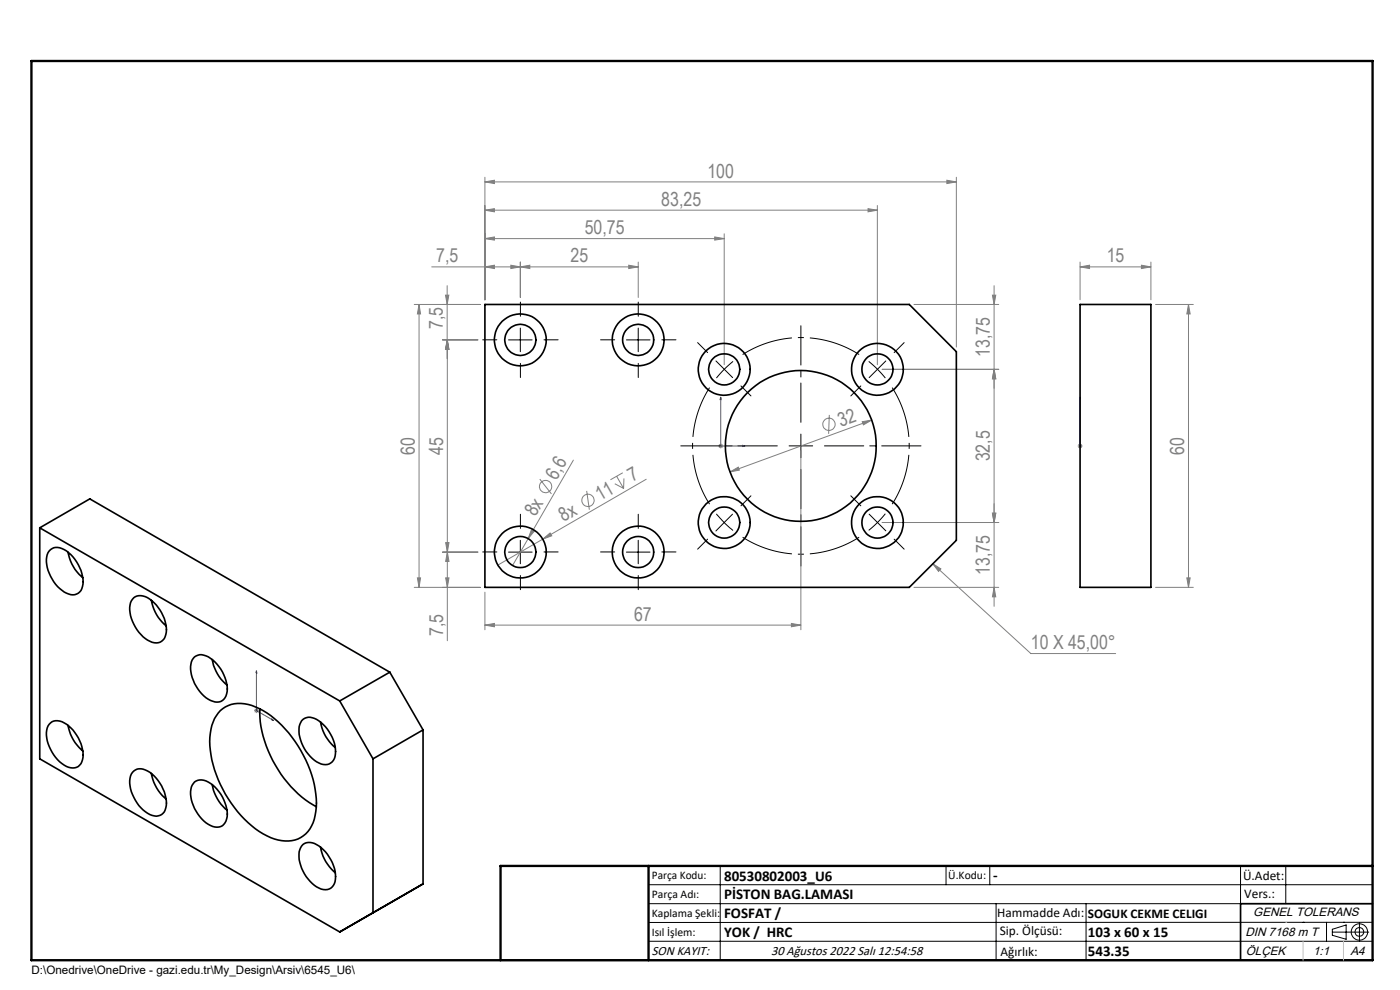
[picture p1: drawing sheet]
<svg xmlns="http://www.w3.org/2000/svg" width="297mm" height="210mm" viewBox="0 0 297 210" stroke-linecap="round" stroke-linejoin="round" font-family="sans-serif">
<g fill="none" stroke="#808080" stroke-width=".21">
<path d="M102.9 38.6l2-.4v.7zM102.9 37.6v26M102.9 38.6h100M200.9 38.2l2 .4-2 .3zM202.9 37.6v36M91.6 56.6h43.8M102.9 56.6l2-.3v.7zM102.9 50.6l2-.3v.6zM102.9 44.6l2-.3v.6zM102.9 50.6h50.7M102.9 44.6h83.2M108.4 56.3l2 .3-2 .4z"/>
<path d="M110.4 56.6l2-.3v.7zM110.4 55.6v7.5M133.4 56.3l2 .3-2 .4zM135.4 55.6v7.5M151.6 50.3l2 .3-2 .3zM153.6 49.6v27.8M184.1 44.3l2 .3-2 .3zM186.1 43.6v33.8M229.1 56.6l2-.3v.7zM229.1 55.6v8M229.1 56.6h15.1M242.1 56.3l2.1 .3-2.1 .4z"/>
<path d="M244.2 55.6v8M87.9 64.6h14M88.9 64.6v60M88.9 64.6l.3 2h-.7zM93.9 72.1h7.5M94.5 62.6h.7l-.3 2zM94.9 60.6v75.3M94.9 72.1l.3 2h-.7zM187.1 78.3h24.8M193.9 64.6h18M210.5 62.6h.7l-.3 2zM210.9 78.3l.3 2.1h-.7z"/>
<path d="M210.9 60.6v68M245.1 64.6h8.1M252.1 64.6l.4 2h-.7zM252.1 64.6v60M121.6 97.6l-9.6 16.7M152.4 94.6h1M152.5 94.3l.7 .7M152.9 94.1v1M153.2 94.3l-.7 .7M169.9 95.6v38M175.9 88l-.1 4M182.9 89.5l2-.4-1.7 1z"/>
<path d="M184.9 89.1l-30 11M228.6 94.6h1.1M228.8 94.3l.7 .7M229.1 94.1v1M229.5 94.3l-.7 .7M93.9 117.1h7.5M94.5 115.1h.7l-.3 2zM94.9 117.1l.3 2h-.7zM112 114.3l-3.3 5.7M112.7 112.4l.6 .3-1.3 1.6zM114.5 101.6l2.5 3.2M115.1 114.4l1.6-1.3 .4 .6z"/>
<path d="M115.1 114.4l-9.5 5.5M124.5 104.1l.5 4M130.4 102.6l1.9 1M130.8 101l1.5 2.6M132.1 100.3l-2.6 1.5M132.4 101.5l-.1 2.1M137.1 101.7l-22 12.7M154.9 100.1l1.7-1 .2 .6zM197.9 119.6l1.7 1.1-.5 .5zM197.9 119.6l20.8 19h18M210.5 108.9h.7l-.3 1.9zM211.9 110.8h-24.8"/>
<path d="M87.9 124.6h14M88.5 122.6h.7l-.3 2zM94.5 122.6h.7l-.3 2zM102.9 132.6l2-.4v.8zM102.9 125.6v8M102.9 132.6h67M167.9 132.2l2 .4-2 .4zM193.9 124.6h18M210.9 124.6l.3 2h-.7zM245.1 124.6h8.1M251.8 122.6h.7l-.4 2zM53.9 150.7h1"/>
<path d="M54 150.4l.8 .7M54.4 150.2v1.1M54.8 150.4l-.8 .7"/>
<circle cx="175.9" cy="90" r="1.31"/>
<circle cx="115.7" cy="103.2" r="1.3"/>
<circle cx="124.7" cy="106.1" r="1.31"/>
</g>
<path d="M153.7 78.3l-1.7 1.9M153.7 78.3l1.8-1.6M186.2 78.3l-1.9-1.6M186.2 78.3l1.6 1.9M186.2 110.8l1.6-1.8M186.2 110.8l-1.9 1.7" fill="none" stroke="#000" stroke-width=".21" stroke-dasharray="15.2 1.3 1.3 1.3" stroke-linecap="butt"/>
<path d="M182.3 75.2a23 23 0 0 0-24.8 0M150.5 82.2a23 23 0 0 0 0 24.7M157.5 114a23 23 0 0 0 24.8 0M189.3 106.9a23 23 0 0 0 0-24.7" fill="none" stroke="#000" stroke-width=".21" stroke-dasharray="15.2 1.3 1.3 1.3" stroke-dashoffset="4.1" stroke-linecap="butt"/>
<g fill="none" stroke="#000" stroke-width=".21">
<path d="M107.9 72.1h5M110.4 69.6v5M132.9 72.1h5M135.4 69.6v5M107.9 117.1h5M110.4 114.6v5M132.9 117.1h5M135.4 114.6v5M152 109l1.6 1.8M153.6 110.8l1.9 1.7M153.6 110.8l-1.7 1.8M155.4 109.1l-1.8 1.7"/>
<path d="M137.6 187.7h153.6M137.6 191.7h153.6M137.6 199.7h153.6M152.8 183.7v20M200.7 183.7v4M210 183.7v4M211.3 191.7v12M230.4 191.7v12M263.2 183.7v20M272.8 183.7v8M276.4 195.6h.1M281.4 195.6v4.1"/>
<path d="M282.6 197.7h7.8M282.6 197.1l3-.9v3l-3-.8zM285 195.6h.1M288.4 195.8v3.8M291.2 195.6l-153.6 .1"/>
<circle cx="288.4" cy="197.7" r="1.74"/>
<circle cx="288.4" cy="197.7" r=".93"/>
</g>
<path d="M152.9 84.2l.1 .6h-.2zM152.9 84.2v10.4h5.1M157.6 94.5l.4 .1-.4 .1zM229.1 94.5v.2zM229.1 84.2v.6v-.6M229.1 94.6h.1M229.1 84.2v10.4M54.4 142.3v8.4l3.7 2.2M54.4 142.3l.1 .5-.2-.1zM57.7 152.5l.4 .4-.4-.2z" fill="none" stroke="#00f" stroke-width=".21"/>
<g fill="none" stroke="#000" stroke-width=".21" stroke-dasharray="15.2 1.3 1.3 1.3">
<path d="M105.4 72.1h-3M110.4 67.1v-3M110.4 77.1v3M115.4 72.1h3M130.4 72.1h-3M135.4 67.1v-3M135.4 77.1v3M140.4 72.1h3M150.1 74.8l-2.1-2.1M153.7 78.3l-1.8-1.7M153.7 78.3l1.7 1.8M186.2 78.3l1.7-1.7"/>
<path d="M186.2 78.3l-1.8 1.8M189.7 74.8l2.1-2.1M157.2 81.9l2.1 2.1M169.9 94.6v-2.5M169.9 94.6h-2.5M169.9 94.6v2.5M169.9 94.6h2.5M182.6 81.9l-2.1 2.1M105.4 117.1h-3M110.4 112.1v-3M115.4 117.1h3M130.4 117.1h-3"/>
<path d="M135.4 112.1v-3M140.4 117.1h3M150.1 114.4l-2.1 2.1M157.2 107.3l2.1-2.1M182.6 107.3l-2.1-2.1M186.2 110.8l1.7 1.8M186.2 110.8l-1.8-1.7M189.7 114.4l2.1 2.1M110.4 122.1v3M135.4 122.1v3"/>
</g>
<path d="M164.9 94.6h-20.5M169.9 89.6v-20.5M169.9 99.6v20.5M174.9 94.6h20.5" fill="none" stroke="#000" stroke-width=".21" stroke-dasharray="15.2 1.3 1.3 1.3" stroke-dashoffset="6.9"/>
<path d="M291.2 191.7h-28v12M106.2 203.7h185" fill="none" stroke="#000" stroke-width=".35"/>
<path d="M6.7 12.9h284.5v190.8h-284.5zM137.6 183.7v20M291.2 183.7h-185v20" fill="none" stroke="#000" stroke-width=".5"/>
<path d="M272.8 195.6h.1M276.4 199.7v4M285 199.7v4" fill="none" stroke="#c0c0c0" stroke-width=".21"/>
<g fill="#00f">
<path d="M57.7 152.5l.4 .4-.4-.2zM54.4 142.3l.1 .5-.2-.1zM157.6 94.5l.4 .1-.4 .1zM152.9 84.2l.1 .6h-.2z"/>
<path d="M229.1 94.5v.2zM229.1 84.2v.6z"/>
</g>
<g fill="#808080">
<path d="M115.1 114.4l1.6-1.3 .4 .6z"/>
<path d="M112.7 112.4l.6 .3-1.3 1.6z"/>
<path d="M167.9 132.2l2 .4-2 .4zM102.9 132.6l2-.4v.8zM242.1 56.3l2.1 .3-2.1 .4zM229.1 56.6l2-.3v.7z"/>
<path d="M102.9 38.6l2-.4v.7zM200.9 38.2l2 .4-2 .3zM102.9 56.6l2-.3v.7zM108.4 56.3l2 .3-2 .4zM110.4 56.6l2-.3v.7zM133.4 56.3l2 .3-2 .4zM102.9 50.6l2-.3v.6zM151.6 50.3l2 .3-2 .3zM102.9 44.6l2-.3v.6zM184.1 44.3l2 .3-2 .3zM197.9 119.6l1.7 1.1-.5 .5z"/>
<path d="M154.9 100.1l1.9-.4-.2-.6zM182.9 89.5l.3 .6 1.7-1z"/>
<path d="M94.5 62.6h.7l-.3 2zM94.9 72.1l.3 2h-.7zM94.9 72.1l.3 2h-.7zM94.5 115.1h.7l-.3 2zM94.9 117.1l.3 2h-.7zM94.5 122.6h.7l-.3 2zM210.5 62.6h.7l-.3 2zM210.9 78.3l.3 2.1h-.7zM210.5 108.9h.7l-.3 1.9zM210.9 124.6l.3 2h-.7zM88.9 64.6l.3 2h-.7zM88.5 122.6h.7l-.3 2zM252.1 64.6l.4 2h-.7zM251.8 122.6h.7l-.4 2z"/>
<path d="M210.9 78.3l.3 2.1h-.7zM210.5 108.9h.7l-.3 1.9z"/>
</g>
<g fill="none" stroke="#000" stroke-width=".35">
<path d="M102.9 64.6h90l10 10v40l-10 10h-90zM229.1 64.6h15.1v60h-15.1zM8.4 112v49l63.7 36.7M8.4 112l63.7 36.7M8.4 112l10.6-6.2 63.7 36.8M10.7 116.6a2.73 2.73 0 0 1 3.4 .3 8.3 8.3 0 0 1 3.4 7.5 2.19 2.19 0 0 1-3.4 1.4 8.3 8.3 0 0 1-4.2-7.7 2.29 2.29 0 0 1 .8-1.5zM14.4 117.1a9.1 9.1 0 0 0 3.2 5.4M28.4 126.8a2.99 2.99 0 0 1 3.8 .7 8.2 8.2 0 0 1 3 7.1 2.15 2.15 0 0 1-3.4 1.4 8.2 8.2 0 0 1-4.2-7.7l.3-.8zM32.1 127.3a8.9 8.9 0 0 0 3.1 5.4M41.3 139.3a2.68 2.68 0 0 1 3.4 .4 8.1 8.1 0 0 1 3.4 7.5 2.18 2.18 0 0 1-3.4 1.4 8 8 0 0 1-4.1-8.2zM45 139.9a8.9 8.9 0 0 0 3.2 5.4M10.7 153.3a2.73 2.73 0 0 1 3.4 .3 8.2 8.2 0 0 1 3.4 7.6 2.19 2.19 0 0 1-3.4 1.4 8.3 8.3 0 0 1-4.2-7.7 2.29 2.29 0 0 1 .8-1.6z"/>
<path d="M14.4 153.9a9.2 9.2 0 0 0 3.2 5.4M46.7 150.7a7 7 0 0 1 8.3-.4 24.2 24.2 0 0 1 11.1 14 16.1 16.1 0 0 1 .3 10.2 6 6 0 0 1-7.4 3.7 19.3 19.3 0 0 1-10.6-8.8 22.2 22.2 0 0 1-3.8-13.9l.3-1.6 .6-1.5zM55.1 150.4a24.3 24.3 0 0 0 6.6 16.5l2.3 2.2 3.1 2M64.3 152.6a2.68 2.68 0 0 1 3.4 .3 8.1 8.1 0 0 1 3.4 7.5 2.19 2.19 0 0 1-3.4 1.4 8 8 0 0 1-4.1-8.1zM68 153.2a8.6 8.6 0 0 0 3.1 5.4M72.1 148.7l7 12.3M82.7 142.6l-10.6 6.1M82.7 142.6l7 12.2M89.7 154.8l-10.6 6.2M89.7 154.8v32.7M28.4 163.5a2.73 2.73 0 0 1 3.4 .3 8.3 8.3 0 0 1 3.4 7.6 2.19 2.19 0 0 1-3.4 1.4 8.3 8.3 0 0 1-4.2-7.7 2.29 2.29 0 0 1 .8-1.6zM32.1 164.1a9.2 9.2 0 0 0 3.1 5.4"/>
<path d="M41.3 165.9a2.81 2.81 0 0 1 3.4 .3 8.1 8.1 0 0 1 3.4 7.5 2.18 2.18 0 0 1-3.4 1.4 8 8 0 0 1-4.1-8.2zM45 166.4a8.9 8.9 0 0 0 3.2 5.4M64.3 179.1a2.81 2.81 0 0 1 3.4 .3 8.2 8.2 0 0 1 3.4 7.6 2.2 2.2 0 0 1-3.4 1.4 8.2 8.2 0 0 1-4.2-7.7l.3-.9zM68 179.7a8.8 8.8 0 0 0 3.1 5.4M79.1 161v32.6M79.1 193.6l-7 4.1M89.7 187.5l-10.6 6.1M89.7 187.5l-17.6 10.2"/>
<circle cx="110.4" cy="72.1" r="5.5"/>
<circle cx="110.4" cy="72.1" r="3.3"/>
<circle cx="135.4" cy="72.1" r="3.3"/>
<circle cx="135.4" cy="72.1" r="5.5"/>
<circle cx="153.6" cy="78.3" r="5.5"/>
<circle cx="153.6" cy="78.4" r="3.3"/>
<circle cx="186.1" cy="78.3" r="5.5"/>
<circle cx="186.1" cy="78.4" r="3.3"/>
<circle cx="169.9" cy="94.6" r="16"/>
<circle cx="110.4" cy="117.1" r="5.5"/>
<circle cx="110.4" cy="117.1" r="3.3"/>
<circle cx="135.4" cy="117.1" r="3.3"/>
<circle cx="135.4" cy="117.1" r="5.5"/>
<circle cx="153.6" cy="110.8" r="5.5"/>
<circle cx="153.6" cy="110.9" r="3.3"/>
<circle cx="186.1" cy="110.8" r="5.5"/>
<circle cx="186.1" cy="110.9" r="3.3"/>
</g>
<g font-size="4.1" fill="#808080">
<text x="150.1" y="37.7">100</text>
<text x="140.3" y="43.7">83,25</text>
<text x="124" y="49.7">50,75</text>
<text x="92.5" y="55.7">7,5</text>
<text x="121" y="55.7">25</text>
<text x="234.8" y="55.7">15</text>
<text x="94" y="69.7" transform="rotate(-90 94 69.7)">7,5</text>
<text x="210" y="75.7" transform="rotate(-90 210 75.7)">13,75</text>
<text x="178.4" y="90.6" transform="rotate(-20 178.4 90.6)">32</text>
<text x="88" y="96.5" transform="rotate(-90 88 96.5)">60</text>
<text x="94" y="96.5" transform="rotate(-90 94 96.5)">45</text>
<text x="210" y="97.9" transform="rotate(-90 210 97.9)">32,5</text>
<text x="251.2" y="96.5" transform="rotate(-90 251.2 96.5)">60</text>
<text x="118.1" y="102" transform="rotate(-60 118.1 102)">6,6</text>
<text x="127.3" y="106.3" transform="rotate(-30 127.3 106.3)">11</text>
<text x="134.2" y="102.3" transform="rotate(-30 134.2 102.3)">7</text>
<text x="113.6" y="109.8" transform="rotate(-60 113.6 109.8)">8x</text>
<text x="119.6" y="110.7" transform="rotate(-30 119.6 110.7)">8x</text>
<text x="210" y="121.9" transform="rotate(-90 210 121.9)">13,75</text>
<text x="134.5" y="131.7">67</text>
<text x="94" y="134.9" transform="rotate(-90 94 134.9)">7,5</text>
<text x="218.7" y="137.7">10 X 45,00°</text>
</g>
<g font-size="3.2">
<text x="153.6" y="186.8">80530802003_U6</text>
<text x="153.6" y="190.8">PİSTON BAG.LAMASI</text>
<text x="210.7" y="186.6">-</text>
<text x="153.6" y="194.8">FOSFAT /</text>
<text x="153.6" y="198.8">YOK / HRC</text>
<text x="230.8" y="198.7">103 x 60 x 15</text>
<text x="230.8" y="202.8">543.35</text>
</g>
<g font-size="2.8">
<text x="263.7" y="186.7">Ü.Adet:</text>
<text x="263.9" y="190.5">Vers.:</text>
<text x="211.5" y="194.5">Hammadde Adı:</text>
<text x="230.8" y="194.7">SOGUK CEKME CELIGI</text>
<text x="138.3" y="202.6">SON KAYIT:</text>
<text x="163.6" y="202.6">30 Ağustos 2022 Salı 12:54:58</text>
<text x="212.1" y="198.4">Sip. Ölçüsü:</text>
<text x="212.2" y="202.7">Ağırlık:</text>
</g>
<g font-size="2.6">
<text x="265.9" y="194.4">GENEL TOLERANS</text>
<text x="264.2" y="198.5">DIN 7168 m T</text>
<text x="264.3" y="202.6">ÖLÇEK</text>
<text x="278.5" y="202.6">1:1</text>
<text x="286.5" y="202.6">A4</text>
</g>
<g font-size="2.5">
<text x="138.3" y="186.4">Parça Kodu:</text>
<text x="138.3" y="190.5">Parça Adı:</text>
<text x="201.2" y="186.5">Ü.Kodu:</text>
<text x="138.3" y="194.5">Kaplama Şekli:</text>
<text x="138.3" y="198.6">Isıl İşlem:</text>
<text x="6.7" y="206.7">D:\Onedrive\OneDrive - gazi.edu.tr\My_Design\Arsiv\6545_U6\</text>
</g>
</svg>
